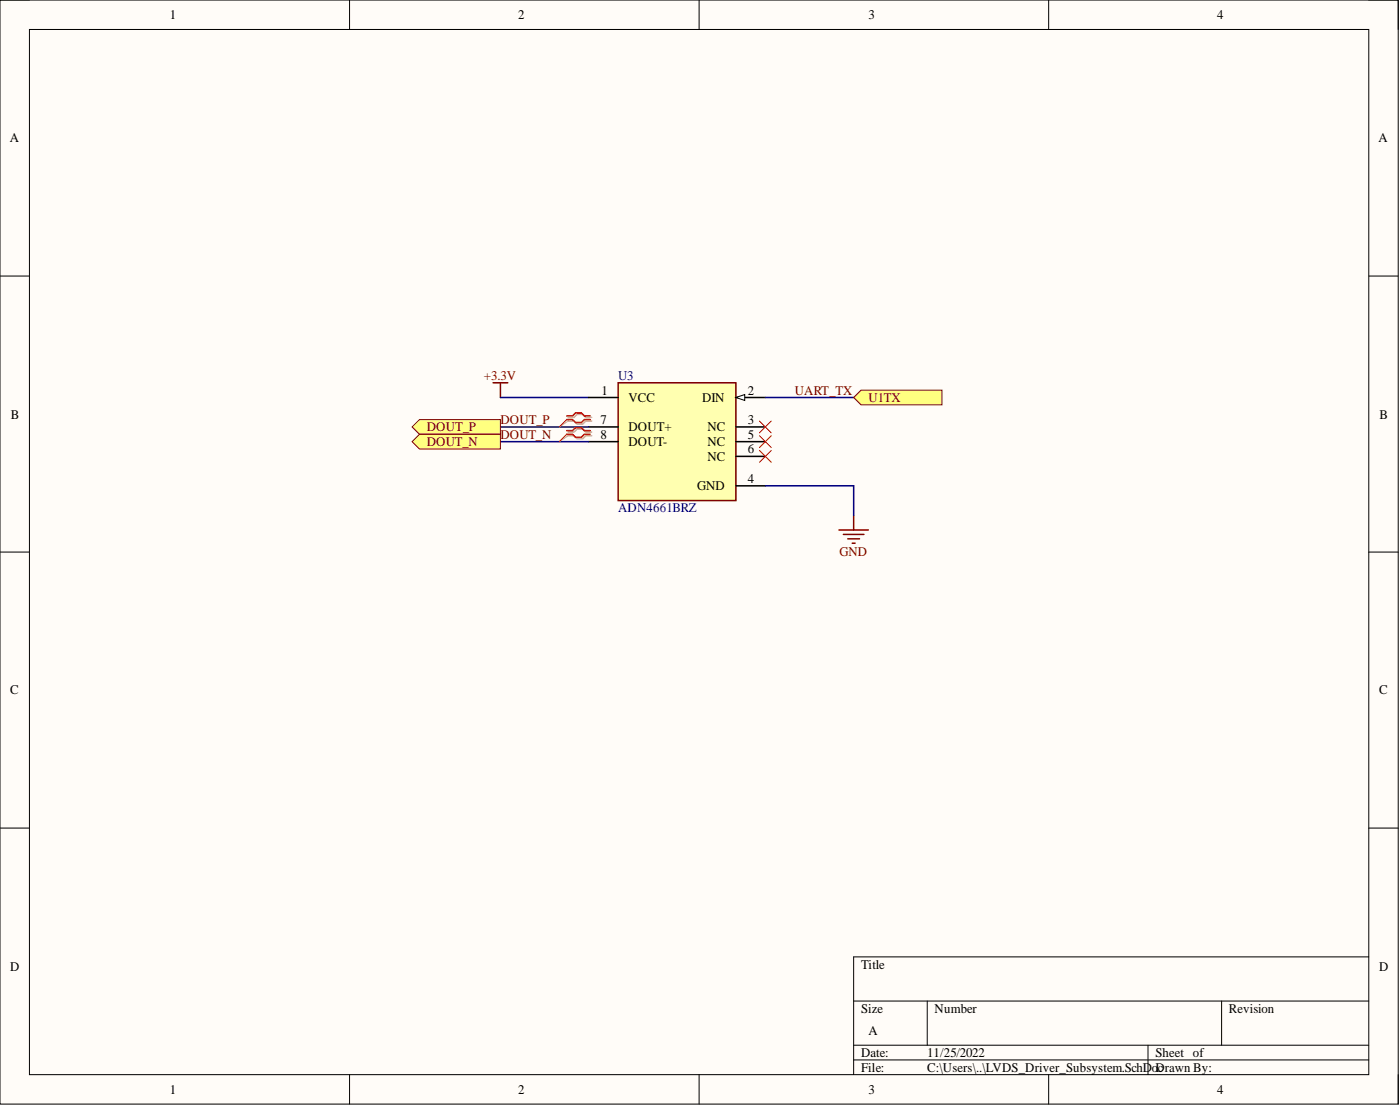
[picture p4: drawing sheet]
<svg xmlns="http://www.w3.org/2000/svg" width="241mm" height="190mm" viewBox="0 0 241 190" stroke-linecap="round" stroke-linejoin="round" font-family="sans-serif">
<path d="M0 0h241v190.2h-241z" fill-rule="evenodd" fill="#fffcf8"/>
<path d="M0 0h241v190.2h-241z" fill="none" stroke="#000" stroke-width=".17"/>
<path d="M5.1 5.1h230.8v180h-230.8z" fill-rule="evenodd" fill="#fffcf8"/>
<g fill="none" stroke="#000" stroke-width=".17">
<path d="M0 0h5.1M5.1 5.1h230.8v180h-230.8zM60.2 0v5.1M120.5 0v5.1M180.7 0v5.1M235.9 0h5.1v5.1M0 47.5h5.1M235.9 47.5h5.1M0 95.1h5.1M235.9 95.1h5.1M0 142.6h5.1M235.9 142.6h5.1"/>
<path d="M147.1 172.4h88.8M159.8 172.4v7.6M210.6 172.4v7.6M235.9 164.8h-88.8v20.3M60.2 185.1v5.1M120.5 185.1v5.1M147.1 180h88.8M147.1 182.6h88.8M180.7 185.1v5.1M197.9 180v5.1M241 185.1v5.1"/>
</g>
<path d="M85 65.9h2.5M86.3 65.9v2.6" fill="none" stroke="#800000" stroke-width=".26"/>
<path d="M86.3 68.5h15.2" fill="none" stroke="#000080" stroke-width=".26"/>
<path d="M106.5 65.9h20.3v20.3h-20.3z" fill-rule="evenodd" fill="#ffffb0"/>
<path d="M106.5 65.9h20.3v20.3h-20.3z" fill="none" stroke="#800000" stroke-width=".26"/>
<path d="M101.5 68.5h5M101.5 73.5h5M101.5 76.1h5M126.8 68.5h5.1" fill="none" stroke="#000" stroke-width=".26"/>
<path d="M126.8 68.5l1.6-.5v1z" fill="#f8fcff"/>
<path d="M126.8 68.5l1.6-.5v1z" fill="none" stroke="#000" stroke-width=".17"/>
<path d="M126.8 73.5h5.1M126.8 76.1h5.1M126.8 78.6h5.1M126.8 83.7h5.1" fill="none" stroke="#000" stroke-width=".26"/>
<path d="M144.6 91.3h5.1M145.4 92h3.5M146.1 92.8h2M146.9 93.6h.5M147.1 88.8v2.5" fill="none" stroke="#800000" stroke-width=".26"/>
<path d="M86.3 73.5h15.2M86.3 76.1h15.2M131.9 68.5h15.2M131.9 83.7h15.2v5.1" fill="none" stroke="#000080" stroke-width=".26"/>
<path d="M130.9 72.5l2 2.1M130.9 75.1l2 2M130.9 77.6l2 2M132.9 72.5l-2 2.1M132.9 75.1l-2 2M132.9 77.6l-2 2" fill="none" stroke="#f00" stroke-width=".17"/>
<path d="M71 73.5l1.3-1.2h14v2.5h-14z" fill-rule="evenodd" fill="#ffff80"/>
<path d="M71 73.5l1.3-1.2h14v2.5h-14z" fill="none" stroke="#800000" stroke-width=".17"/>
<path d="M71 76.1l1.3-1.3h14v2.5h-14z" fill-rule="evenodd" fill="#ffff80"/>
<path d="M71 76.1l1.3-1.3h14v2.5h-14z" fill="none" stroke="#800000" stroke-width=".17"/>
<path d="M97.9 71.9h1l.5-.5h1.1l.5 .5h1M97.9 72.5h1l.5 .5h1.1l.5-.5h1M97.9 74.4h1l.5-.5h1.1l.5 .5h1M97.9 75.1h1l.5 .5h1.1l.5-.5h1" fill="none" stroke="#d0a19e" stroke-width=".26"/>
<path d="M97.9 72.5l-1.5 1M97.9 75.1l-1.5 1" fill="none" stroke="#d0a19e" stroke-width=".17"/>
<path d="M97.7 71.6h1l.5-.5h1l.5 .5h1M97.7 72.3h1l.5 .5h1l.5-.5h1M97.7 74.2h1l.5-.5h1l.5 .5h1M97.7 74.8h1l.5 .5h1l.5-.5h1" fill="none" stroke="#f00" stroke-width=".26"/>
<path d="M97.7 72.3l-1.3 1.2M97.7 74.8l-1.3 1.3" fill="none" stroke="#f00" stroke-width=".17"/>
<path d="M147.1 68.5l1.3-1.3h14v2.5h-14z" fill-rule="evenodd" fill="#ffff80"/>
<path d="M147.1 68.5l1.3-1.3h14v2.5h-14z" fill="none" stroke="#800000" stroke-width=".17"/>
<g font-size="2.3">
<text x="29.3" y="3.3">1</text>
<text x="89.3" y="3.3">2</text>
<text x="149.7" y="3.3">3</text>
<text x="209.8" y="3.3">4</text>
<text x="1.7" y="24.5">A</text>
<text x="237.6" y="24.5">A</text>
<text x="103.7" y="68">1</text>
<text x="108.3" y="69.2">VCC</text>
<text x="121" y="69.2">DIN</text>
<text x="128.9" y="68">2</text>
<text x="1.9" y="72.1">B</text>
<text x="103.5" y="73">7</text>
<text x="103.5" y="75.6">8</text>
<text x="108.3" y="74.3">DOUT+</text>
<text x="108.3" y="76.8">DOUT-</text>
<text x="121.9" y="74.3">NC</text>
<text x="121.9" y="76.8">NC</text>
<text x="128.9" y="73">3</text>
<text x="128.9" y="75.6">5</text>
<text x="237.8" y="72.1">B</text>
<text x="121.9" y="79.4">NC</text>
<text x="128.9" y="78.1">6</text>
<text x="128.9" y="83.2">4</text>
<text x="120.2" y="84.4">GND</text>
<text x="1.8" y="119.6">C</text>
<text x="237.7" y="119.6">C</text>
<text x="1.8" y="167.2">D</text>
<text x="148.4" y="166.8">Title</text>
<text x="237.7" y="167.2">D</text>
<text x="148.4" y="174.5">Size</text>
<text x="149.7" y="178.3">A</text>
<text x="161.1" y="174.5">Number</text>
<text x="211.8" y="174.5">Revision</text>
<text x="148.4" y="182.1">Date:</text>
<text x="148.4" y="184.6">File:</text>
<text x="159.8" y="182.1">11/25/2022</text>
<text x="159.8" y="184.6">C:\Users\..\LVDS_Driver_Subsystem.SchD</text>
<text x="198.5" y="184.6">oDrawn By:</text>
<text x="199.1" y="182.1">Sheet of</text>
<text x="199.6" y="184.6">c</text>
<text x="29.3" y="188.4">1</text>
<text x="89.3" y="188.4">2</text>
<text x="149.7" y="188.4">3</text>
<text x="209.8" y="188.4">4</text>
</g>
<g font-size="2.3" fill="#800000">
<text x="83.4" y="65.4">+3.3V</text>
<text x="137" y="68">UART_TX</text>
<text x="149.7" y="69.2">U1TX</text>
<text x="73.6" y="74.3">DOUT_P</text>
<text x="73.6" y="76.8">DOUT_N</text>
<text x="86.3" y="73">DOUT_P</text>
<text x="86.3" y="75.6">DOUT_N</text>
<text x="144.7" y="95.9">GND</text>
</g>
<g font-size="2.3" fill="#000080">
<text x="106.5" y="65.4">U3</text>
<text x="106.5" y="88.2">ADN4661BRZ</text>
</g>
</svg>
